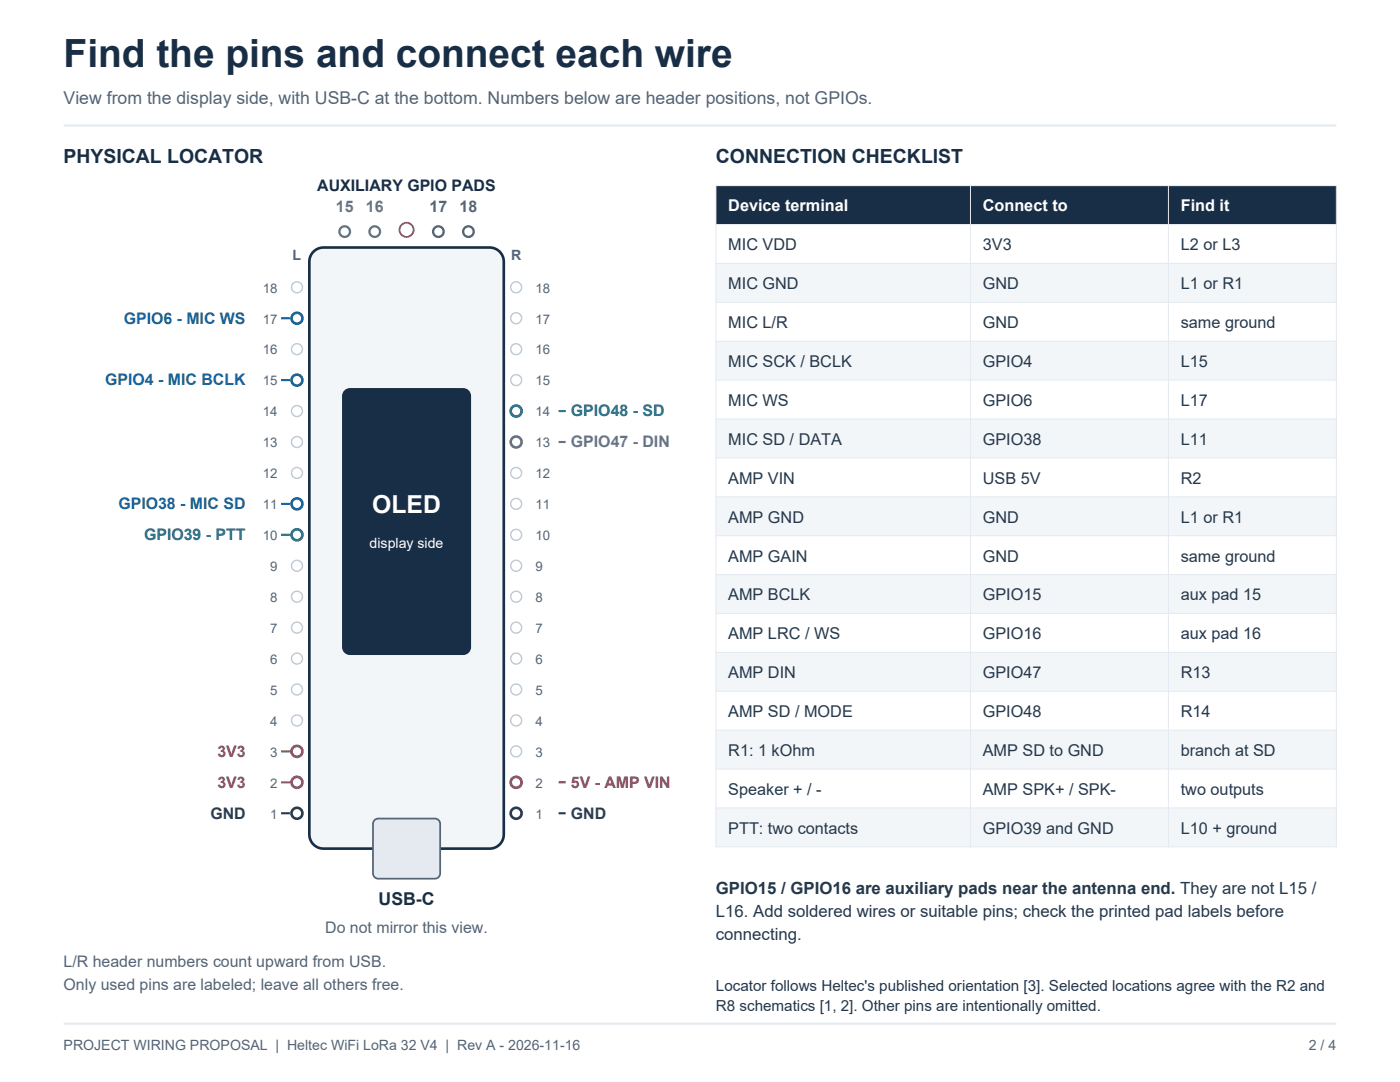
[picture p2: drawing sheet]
<svg xmlns="http://www.w3.org/2000/svg" width="279mm" height="216mm" viewBox="0 0 279 216" stroke-linecap="round" stroke-linejoin="round" font-family="sans-serif">
<path d="M0 0h279.4v215.9h-279.4z" fill-rule="evenodd" fill="#fff" stroke="#fff" stroke-width=".35"/>
<path d="M12.7 25h254M12.7 204.3h254" fill="none" stroke="#e4eaf0" stroke-width=".42"/>
<path d="M62.8 50l1.1-.5 .7-.1h33.1a2.82 2.82 0 0 1 2.8 2.8v114.3a2.82 2.82 0 0 1-2.8 2.8h-33.1a2.82 2.82 0 0 1-2.9-2.8v-114.3a2.82 2.82 0 0 1 1.1-2.2z" fill-rule="evenodd" fill="#f3f6f9" stroke="#172e46" stroke-width=".53"/>
<path d="M68.7 78.2l.7-.5 .4-.1h22.6a1.41 1.41 0 0 1 1.4 1.4v50.1a1.41 1.41 0 0 1-1.4 1.4h-22.6a1.41 1.41 0 0 1-1.4-1.4v-50.1z" fill-rule="evenodd" fill="#172e46" stroke="#172e46" stroke-width=".35"/>
<path d="M74.6 163.8l.6-.4 .3-.1h11.3a1.06 1.06 0 0 1 1 1.1v9.9a1.06 1.06 0 0 1-1 1h-11.3a1.06 1.06 0 0 1-1.1-1v-9.9z" fill-rule="evenodd" fill="#e4eaf0" stroke="#536477" stroke-width=".35"/>
<circle cx="59.3" cy="162.3" r="1.09" fill="#fff" stroke="#313d49" stroke-width=".53"/>
<path d="M56.1 162.3h1.8" fill="none" stroke="#313d49" stroke-width=".42"/>
<circle cx="103" cy="162.3" r="1.09" fill="#fff" stroke="#313d49" stroke-width=".53"/>
<path d="M111.5 162.3h1.4" fill="none" stroke="#313d49" stroke-width=".42"/>
<circle cx="59.3" cy="156.1" r="1.09" fill="#fff" stroke="#ac6518" stroke-width=".53"/>
<path d="M56.1 156.1h1.8" fill="none" stroke="#ac6518" stroke-width=".42"/>
<circle cx="103" cy="156.1" r="1.09" fill="#fff" stroke="#b93832" stroke-width=".53"/>
<path d="M111.5 156.1h1.4" fill="none" stroke="#b93832" stroke-width=".42"/>
<circle cx="59.3" cy="149.9" r="1.09" fill="#fff" stroke="#ac6518" stroke-width=".53"/>
<path d="M56.1 149.9h1.8" fill="none" stroke="#ac6518" stroke-width=".42"/>
<g fill="#fff" stroke="#bec9d4" stroke-width=".28">
<circle cx="103" cy="149.9" r="1.09"/>
<circle cx="59.3" cy="143.8" r="1.09"/>
<circle cx="103" cy="143.8" r="1.09"/>
<circle cx="59.3" cy="137.6" r="1.09"/>
<circle cx="103" cy="137.6" r="1.09"/>
<circle cx="59.3" cy="131.4" r="1.09"/>
<circle cx="103" cy="131.4" r="1.09"/>
<circle cx="59.3" cy="125.2" r="1.09"/>
<circle cx="103" cy="125.2" r="1.09"/>
<circle cx="59.3" cy="119.1" r="1.09"/>
<circle cx="103" cy="119.1" r="1.09"/>
<circle cx="59.3" cy="112.9" r="1.09"/>
<circle cx="103" cy="112.9" r="1.09"/>
</g>
<circle cx="59.3" cy="106.7" r="1.09" fill="#fff" stroke="#117c78" stroke-width=".53"/>
<path d="M56.1 106.7h1.8" fill="none" stroke="#117c78" stroke-width=".42"/>
<circle cx="103" cy="106.7" r="1.09" fill="#fff" stroke="#bec9d4" stroke-width=".28"/>
<circle cx="59.3" cy="100.5" r="1.09" fill="#fff" stroke="#1765a3" stroke-width=".53"/>
<path d="M56.1 100.5h1.8" fill="none" stroke="#1765a3" stroke-width=".42"/>
<g fill="#fff" stroke="#bec9d4" stroke-width=".28">
<circle cx="103" cy="100.5" r="1.09"/>
<circle cx="59.3" cy="94.4" r="1.09"/>
<circle cx="103" cy="94.4" r="1.09"/>
<circle cx="59.3" cy="88.2" r="1.09"/>
</g>
<circle cx="103" cy="88.2" r="1.09" fill="#fff" stroke="#7b49a0" stroke-width=".53"/>
<path d="M111.5 88.2h1.4" fill="none" stroke="#7b49a0" stroke-width=".42"/>
<circle cx="59.3" cy="82" r="1.09" fill="#fff" stroke="#bec9d4" stroke-width=".28"/>
<circle cx="103" cy="82" r="1.09" fill="#fff" stroke="#117c78" stroke-width=".53"/>
<path d="M111.5 82h1.4" fill="none" stroke="#117c78" stroke-width=".42"/>
<circle cx="59.3" cy="75.8" r="1.09" fill="#fff" stroke="#1765a3" stroke-width=".53"/>
<path d="M56.1 75.8h1.8" fill="none" stroke="#1765a3" stroke-width=".42"/>
<g fill="#fff" stroke="#bec9d4" stroke-width=".28">
<circle cx="103" cy="75.8" r="1.09"/>
<circle cx="59.3" cy="69.7" r="1.09"/>
<circle cx="103" cy="69.7" r="1.09"/>
</g>
<circle cx="59.3" cy="63.5" r="1.09" fill="#fff" stroke="#1765a3" stroke-width=".53"/>
<path d="M56.1 63.5h1.8" fill="none" stroke="#1765a3" stroke-width=".42"/>
<g fill="#fff" stroke="#bec9d4" stroke-width=".28">
<circle cx="103" cy="63.5" r="1.09"/>
<circle cx="59.3" cy="57.3" r="1.09"/>
<circle cx="103" cy="57.3" r="1.09"/>
</g>
<g fill="#fff" stroke="#7b49a0" stroke-width=".46">
<circle cx="68.8" cy="46.2" r="1.06"/>
<circle cx="74.8" cy="46.2" r="1.06"/>
</g>
<g fill="#fff" stroke="#536477" stroke-width=".46">
<circle cx="87.5" cy="46.2" r="1.06"/>
<circle cx="93.5" cy="46.2" r="1.06"/>
</g>
<circle cx="81.1" cy="45.9" r="1.41" fill="#fff" stroke="#ac6518" stroke-width=".35"/>
<path d="M142.9 37h123.8v7.8h-123.8z" fill-rule="evenodd" fill="#172e46"/>
<path d="M142.9 44.8h123.8v7.8h-123.8z" fill-rule="evenodd" fill="#fff"/>
<path d="M142.9 52.6h123.8v7.7h-123.8z" fill-rule="evenodd" fill="#f3f6f9"/>
<path d="M142.9 60.3h123.8v7.8h-123.8z" fill-rule="evenodd" fill="#fff"/>
<path d="M142.9 68.1h123.8v7.7h-123.8z" fill-rule="evenodd" fill="#f3f6f9"/>
<path d="M142.9 75.8h123.8v7.8h-123.8z" fill-rule="evenodd" fill="#fff"/>
<path d="M142.9 83.6h123.8v7.8h-123.8z" fill-rule="evenodd" fill="#f3f6f9"/>
<path d="M142.9 91.4h123.8v7.7h-123.8z" fill-rule="evenodd" fill="#fff"/>
<path d="M142.9 99.1h123.8v7.8h-123.8z" fill-rule="evenodd" fill="#f3f6f9"/>
<path d="M142.9 106.9h123.8v7.8h-123.8z" fill-rule="evenodd" fill="#fff"/>
<path d="M142.9 114.7h123.8v7.7h-123.8z" fill-rule="evenodd" fill="#f3f6f9"/>
<path d="M142.9 122.4h123.8v7.8h-123.8z" fill-rule="evenodd" fill="#fff"/>
<path d="M142.9 130.2h123.8v7.7h-123.8z" fill-rule="evenodd" fill="#f3f6f9"/>
<path d="M142.9 137.9h123.8v7.8h-123.8z" fill-rule="evenodd" fill="#fff"/>
<path d="M142.9 145.7h123.8v7.8h-123.8z" fill-rule="evenodd" fill="#f3f6f9"/>
<path d="M142.9 153.5h123.8v7.7h-123.8z" fill-rule="evenodd" fill="#fff"/>
<path d="M142.9 161.2h123.8v7.8h-123.8z" fill-rule="evenodd" fill="#f3f6f9"/>
<g fill="none" stroke="#e4eaf0" stroke-width=".2">
<path d="M142.9 37h123.8v132h-123.8zM193.7 37v132M233.2 37v132M142.9 44.8h123.8M142.9 52.6h123.8M142.9 60.3h123.8M142.9 68.1h123.8M142.9 75.8h123.8M142.9 83.6h123.8M142.9 91.4h123.8M142.9 99.1h123.8M142.9 106.9h123.8"/>
<path d="M142.9 114.7h123.8M142.9 122.4h123.8M142.9 130.2h123.8M142.9 137.9h123.8M142.9 145.7h123.8M142.9 153.5h123.8M142.9 161.2h123.8"/>
</g>
<text font-size="7.8" fill="#172e46" x="12.7" y="13.4">Find the pins and connect each wire</text>
<text font-size="4.9" fill="#fff" x="74.3" y="102.3">OLED</text>
<g font-size="3.9" fill="#172e46">
<text x="12.7" y="32.5">PHYSICAL LOCATOR</text>
<text x="142.9" y="32.5">CONNECTION CHECKLIST</text>
</g>
<text font-size="3.5" fill="#536477" x="12.7" y="20.8">View from the display side, with USB-C at the bottom. Numbers below are header positions, not GPIOs.</text>
<text font-size="3.5" fill="#172e46" x="75.6" y="180.6">USB-C</text>
<g font-size="3.4" fill="#26384a">
<text x="142.9" y="178.3">GPIO15 / GPIO16 are auxiliary pads near the antenna end. They are not L15 /</text>
<text x="142.9" y="182.9">L16. Add soldered wires or suitable pins; check the printed pad labels before</text>
<text x="142.9" y="187.5">connecting.</text>
</g>
<text font-size="3.2" fill="#172e46" x="63.3" y="38.1">AUXILIARY GPIO PADS</text>
<g font-size="3.2" fill="#7b49a0">
<text x="67" y="42.3">15</text>
<text x="73" y="42.3">16</text>
<text x="113.9" y="89.3">GPIO47 - DIN</text>
</g>
<g font-size="3.2" fill="#536477">
<text x="85.7" y="42.3">17</text>
<text x="91.7" y="42.3">18</text>
<text x="64.9" y="186.3">Do not mirror this view.</text>
<text x="12.7" y="193">L/R header numbers count upward from USB.</text>
<text x="12.7" y="197.6">Only used pins are labeled; leave all others free.</text>
</g>
<g font-size="3.2" fill="#fff">
<text x="145.3" y="42.2">Device terminal</text>
<text x="196.1" y="42.2">Connect to</text>
<text x="235.7" y="42.2">Find it</text>
</g>
<g font-size="3.2" fill="#26384a">
<text x="145.3" y="50">MIC VDD</text>
<text x="196.1" y="50">3V3</text>
<text x="235.7" y="50">L2 or L3</text>
<text x="145.3" y="57.7">MIC GND</text>
<text x="196.1" y="57.7">GND</text>
<text x="235.7" y="57.7">L1 or R1</text>
<text x="145.3" y="65.5">MIC L/R</text>
<text x="196.1" y="65.5">GND</text>
<text x="235.7" y="65.5">same ground</text>
<text x="145.3" y="73.2">MIC SCK / BCLK</text>
<text x="196.1" y="73.2">GPIO4</text>
<text x="235.7" y="73.2">L15</text>
<text x="145.3" y="81">MIC WS</text>
<text x="196.1" y="81">GPIO6</text>
<text x="235.7" y="81">L17</text>
<text x="145.3" y="88.8">MIC SD / DATA</text>
<text x="196.1" y="88.8">GPIO38</text>
<text x="235.7" y="88.8">L11</text>
<text x="145.3" y="96.5">AMP VIN</text>
<text x="196.1" y="96.5">USB 5V</text>
<text x="235.7" y="96.5">R2</text>
<text x="145.3" y="104.3">AMP GND</text>
<text x="196.1" y="104.3">GND</text>
<text x="235.7" y="104.3">L1 or R1</text>
<text x="145.3" y="112">AMP GAIN</text>
<text x="196.1" y="112">GND</text>
<text x="235.7" y="112">same ground</text>
<text x="145.3" y="119.8">AMP BCLK</text>
<text x="196.1" y="119.8">GPIO15</text>
<text x="235.7" y="119.8">aux pad 15</text>
<text x="145.3" y="127.6">AMP LRC / WS</text>
<text x="196.1" y="127.6">GPIO16</text>
<text x="235.7" y="127.6">aux pad 16</text>
<text x="145.3" y="135.3">AMP DIN</text>
<text x="196.1" y="135.3">GPIO47</text>
<text x="235.7" y="135.3">R13</text>
<text x="145.3" y="143.1">AMP SD / MODE</text>
<text x="196.1" y="143.1">GPIO48</text>
<text x="235.7" y="143.1">R14</text>
<text x="145.3" y="150.8">R1: 1 kOhm</text>
<text x="196.1" y="150.8">AMP SD to GND</text>
<text x="235.7" y="150.8">branch at SD</text>
<text x="145.3" y="158.6">Speaker + / -</text>
<text x="196.1" y="158.6">AMP SPK+ / SPK-</text>
<text x="235.7" y="158.6">two outputs</text>
<text x="145.3" y="166.4">PTT: two contacts</text>
<text x="196.1" y="166.4">GPIO39 and GND</text>
<text x="235.7" y="166.4">L10 + ground</text>
</g>
<g font-size="3.2" fill="#1765a3">
<text x="24.7" y="64.6">GPIO6 - MIC WS</text>
<text x="21" y="76.9">GPIO4 - MIC BCLK</text>
<text x="23.6" y="101.6">GPIO38 - MIC SD</text>
</g>
<g font-size="3.2" fill="#117c78">
<text x="113.9" y="83.1">GPIO48 - SD</text>
<text x="28.7" y="107.8">GPIO39 - PTT</text>
</g>
<g font-size="3.2" fill="#ac6518">
<text x="43.4" y="151">3V3</text>
<text x="43.4" y="157.2">3V3</text>
</g>
<text font-size="3.2" fill="#b93832" x="113.9" y="157.2">5V - AMP VIN</text>
<g font-size="3.2" fill="#313d49">
<text x="42" y="163.3">GND</text>
<text x="113.9" y="163.3">GND</text>
</g>
<g font-size="3" fill="#26384a">
<text x="142.9" y="197.8">Locator follows Heltec's published orientation [3]. Selected locations agree with the R2 and</text>
<text x="142.9" y="201.6">R8 schematics [1, 2]. Other pins are intentionally omitted.</text>
</g>
<g font-size="2.8" fill="#536477">
<text x="58.4" y="51.9">L</text>
<text x="102" y="51.9">R</text>
<text x="12.7" y="209.5">PROJECT WIRING PROPOSAL | Heltec WiFi LoRa 32 V4 | Rev A - 2026-11-16</text>
<text x="261.2" y="209.5">2 / 4</text>
</g>
<text font-size="2.8" fill="#fff" x="73.8" y="109.4">display side</text>
<g font-size="2.6" fill="#536477">
<text x="52.4" y="58.4">18</text>
<text x="106.9" y="58.4">18</text>
<text x="52.4" y="64.6">17</text>
<text x="106.9" y="64.6">17</text>
<text x="52.4" y="70.7">16</text>
<text x="106.9" y="70.7">16</text>
<text x="52.4" y="76.9">15</text>
<text x="106.9" y="76.9">15</text>
<text x="52.4" y="83.1">14</text>
<text x="106.9" y="83.1">14</text>
<text x="52.4" y="89.3">13</text>
<text x="106.9" y="89.3">13</text>
<text x="52.4" y="95.4">12</text>
<text x="106.9" y="95.4">12</text>
<text x="52.4" y="101.6">11</text>
<text x="106.9" y="101.6">11</text>
<text x="52.4" y="107.8">10</text>
<text x="106.9" y="107.8">10</text>
<text x="53.9" y="113.9">9</text>
<text x="106.9" y="113.9">9</text>
<text x="53.9" y="120.1">8</text>
<text x="106.9" y="120.1">8</text>
<text x="53.9" y="126.3">7</text>
<text x="106.9" y="126.3">7</text>
<text x="53.9" y="132.5">6</text>
<text x="106.9" y="132.5">6</text>
<text x="53.9" y="138.6">5</text>
<text x="106.9" y="138.6">5</text>
<text x="53.9" y="144.8">4</text>
<text x="106.9" y="144.8">4</text>
<text x="53.9" y="151">3</text>
<text x="106.9" y="151">3</text>
<text x="53.9" y="157.2">2</text>
<text x="106.9" y="157.2">2</text>
<text x="53.9" y="163.3">1</text>
<text x="106.9" y="163.3">1</text>
</g>
</svg>
